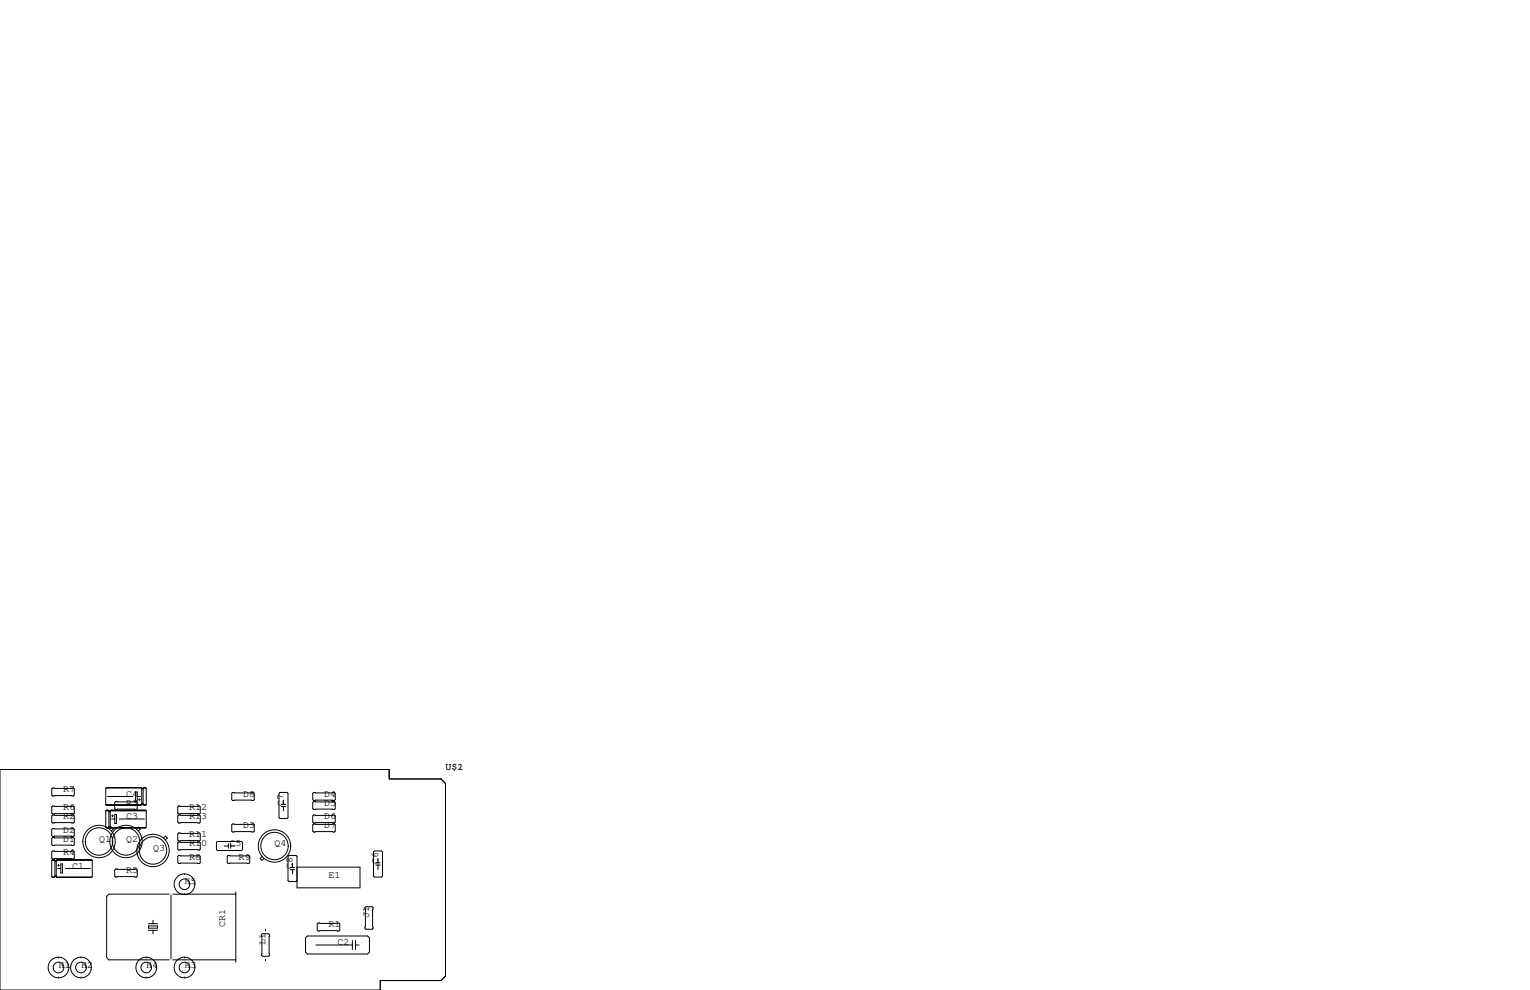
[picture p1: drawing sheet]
<svg xmlns="http://www.w3.org/2000/svg" width="432mm" height="279mm" viewBox="0 0 432 279" stroke-linecap="round" stroke-linejoin="round" font-family="sans-serif">
<g fill="none" stroke="#000" stroke-width=".28">
<path d="M0 217.2h109.9v2.6h14.6l1.2 1.3v54.4l-1.2 1.2h-17.2v2.7h-107.3zM14.9 227.5h5.8l.3 .2v1.8l-.3 .2h-5.8l-.3-.2v-1.8zM14.9 222.4h5.8l.3 .2v1.8l-.3 .3h-5.8l-.3-.3v-1.8zM14.9 230h5.8l.3 .3v1.7l-.3 .3h-5.8l-.3-.3v-1.7zM14.9 233.8h5.8l.3 .3v1.7l-.3 .3h-5.8l-.3-.3v-1.7zM14.9 236.3h5.8l.3 .3v1.8l-.3 .2h-5.8l-.3-.2v-1.8zM29.8 228.9l.3-.3h.4l.2 .3v4.5M29.8 228.9v4.5l.3 .3M29.8 228.9h11.5M29.8 227.1h11.5M30 222.4h9.9M30 233.6h.6"/>
<path d="M30.1 228.7h.4M30.1 227.2h9.7M30.4 224.8h7.1M30.5 233.6l-.4 .1M30.7 229.1h.4M30.7 233.4l-.2 .3h-.4M30.7 233.4h.4M30.7 233.3h.4M30.9 229h.1M30.9 234l.5-.6 .6 .6-.6 .5M31.1 233.4l.3 .3M31.2 233.6h9.9"/>
<path d="M31.4 228.7h9.6M31.5 231.1h.9M31.5 230.3h.5M31.8 230v.5M32.4 229.9h.5v2.5h-.5zM32.6 226.2h5.9l.2 .2v1.8l-.2 .3h-5.9l-.2-.3v-1.8zM33.7 231.1h7.1M38.2 223.5h.5v2.6h-.5zM38.5 234l.6-.6 .5 .6-.5 .5M38.7 224.8h.9M39.1 225.7h.5M39.4 225.4v.5"/>
<path d="M39.8 222.2h-9.7l-.3 .3v4.6M39.8 222.2l.2 .3M39.8 222.2l-9.7 .1M40 222.5h.4M40 222.5v4.6l-.2 .2h-9.7l-.3-.2M40 226.8h.4M40 222.6h.4M40.1 226.9h.2M40.4 222.5v4.6l.2 .2h.4l.3-.2M40.5 222.4h.6M40.6 227.2h.4M41 222.2h-.4l-.2 .3"/>
<path d="M41 222.2l.3 .3v4.6M41 233.6l-9.6 .1M41 222.2l-.4 .1M41.3 228.9l-.3-.3h-9.6l-.3 .3v4.5M41.3 228.9v4.5l-.3 .3h-9.6M46.2 236.5l.5-.5 .5 .5-.5 .5M50.4 227.5h5.9l.2 .2v1.8l-.2 .2h-5.9l-.2-.2v-1.8zM50.4 230h5.9l.2 .3v1.7l-.2 .3h-5.9l-.2-.3v-1.7zM50.4 237.6h5.9l.2 .3v1.7l-.2 .3h-5.9l-.2-.3v-1.7zM50.4 235.1h5.9l.2 .2v1.8l-.2 .3h-5.9l-.2-.3v-1.8zM61.1 237.7l.2-.2h6.9l.3 .2v2.1l-.3 .2h-6.9l-.2-.2zM63.2 238.8h1.3"/>
<path d="M64.5 238.1v1.3M65.1 238.8h1.2M65.1 238.1v1.3M65.7 223.6h5.8l.3 .3v1.8l-.3 .2h-5.8l-.3-.2v-1.8zM65.7 232.5h5.8l.3 .3v1.8l-.3 .2h-5.8l-.3-.2v-1.8zM79 223.6h2l.3 .3v6.9l-.3 .2h-2l-.3-.2v-6.9zM79.4 227.6h1.2M79.4 227h1.2M80 225.8v1.2M80 227.6v1.3M88.5 226.2h5.9l.2 .2v1.8l-.2 .3h-5.9l-.2-.3v-1.8zM88.5 230h5.9l.2 .3v1.7l-.2 .3h-5.9l-.2-.3v-1.7z"/>
<path d="M88.5 223.6h5.9l.2 .3v1.8l-.2 .2h-5.9l-.2-.2v-1.8zM88.5 232.5h5.9l.2 .3v1.8l-.2 .2h-5.9l-.2-.2v-1.8zM14.6 242.8l.1 4.7M14.6 242.8l.3-.2h.3l.3 .2v4.6M14.6 242.8h11.4M14.7 247.5h.7M14.7 247.5l.2 .1M14.9 240.2h5.8l.3 .2v1.8l-.3 .2h-5.8l-.3-.2v-1.8zM14.9 242.7h.3M15.2 247.6h-.3M15.5 247.3h.4M15.5 243.1h.4"/>
<path d="M15.5 247.4l-.3 .2h-.3M15.6 243h.1M15.9 247.4l.1 .1M16 247.5h9.9M16 247.5l.1 .1M16.1 242.7h9.7M16.3 245.1h.8M16.3 244.2h.5M16.5 244v.5M17.1 243.8h.6v2.6h-.6zM18.4 245.1h7.1M25.8 247.6h-9.7"/>
<path d="M26 242.8l-.2-.2h-9.7l-.2 .2v4.6M26 242.8v4.6l-.2 .2h-9.7M32.6 245.2h5.9l.2 .3v1.8l-.2 .2h-5.9l-.2-.2v-1.8zM43.2 259.7v1M47.8 252.3h-17.1l-.6 .7v17.3l.6 .6h17.1M48.3 252.6v18M48.8 252.3h17.7M50.4 241.4h5.9l.2 .3v1.8l-.2 .2h-5.9l-.2-.2v-1.8zM52.1 246.6v.3M52.1 252.2v.3M64.4 241.4h5.8l.3 .3v1.8l-.3 .2h-5.8l-.3-.2v-1.8zM66.5 251.7v19.8"/>
<path d="M74 241.8l-.6 .5 .6 .5 .5-.5M81.9 244.8h1.3M81.9 245.4h1.3M82.6 243.6v1.2M82.6 245.4v1.2M83.8 244.7h17.8v5.9h-17.8v-8.9l-.2-.3h-2.1l-.2 .3v6.8l.2 .3h2.1l.2-.3M103 256.2l.3-.3h1.7l.3 .3v5.8l-.3 .3h-1.7l-.3-.3zM105.7 240.2h2l.3 .2v6.9l-.3 .2h-2l-.3-.2v-6.9zM106 244.1h1.3M106 243.5h1.3M106.7 242.3v1.2M106.7 244.1v1.3"/>
<path d="M16.5 270.1v.3M16.5 275.7v.3M22.9 270.1v.3M22.9 275.7v.3M41.3 270.1v.3M41.3 275.7v.3M41.9 261.3h2.6v.7h-2.6zM41.9 260.7h2.6M41.9 262.6h2.6M43.2 262.6v.9M48.8 270.9h17.7M52.1 270.1v.3"/>
<path d="M52.1 275.7v.3M73.8 263.8l.2-.3h1.8l.3 .3v5.8l-.3 .3h-1.8l-.2-.3zM74.9 262.3v.3M74.9 270.8v.3M86.2 264.7l.5-.5h17.1l.5 .5v4l-.5 .5h-17.1l-.5-.5zM89.2 266.7h10.2M89.5 260.7l.3-.2h5.8l.3 .2v1.8l-.3 .3h-5.8l-.3-.3zM99.4 265.4v2.6M100.3 265.4v2.6M100.3 266.7h1"/>
<circle cx="27.9" cy="237.5" r="4.6"/>
<circle cx="27.9" cy="237.5" r="3.9"/>
<circle cx="35.6" cy="237.5" r="4.6"/>
<circle cx="35.6" cy="237.5" r="3.9"/>
<circle cx="77.5" cy="238.8" r="3.9"/>
<circle cx="77.5" cy="238.8" r="4.6"/>
<circle cx="43.2" cy="240" r="3.9"/>
<circle cx="43.2" cy="240" r="4.6"/>
<circle cx="52.1" cy="249.6" r="2.92"/>
<circle cx="52.1" cy="249.6" r="1.5"/>
<circle cx="16.5" cy="273" r="2.92"/>
<circle cx="16.5" cy="273" r="1.5"/>
<circle cx="22.9" cy="273" r="2.92"/>
<circle cx="22.9" cy="273" r="1.5"/>
<circle cx="41.3" cy="273" r="2.92"/>
<circle cx="41.3" cy="273" r="1.5"/>
<circle cx="52.1" cy="273" r="2.92"/>
<circle cx="52.1" cy="273" r="1.5"/>
</g>
<g font-size="2.8">
<text x="125.7" y="217.2">U$1</text>
<text x="129.1" y="217.2">2</text>
<text x="17.8" y="223.5">R7</text>
<text x="35.6" y="227.3">R3</text>
<text x="35.6" y="224.8">C4</text>
<text x="68.6" y="224.8">D8</text>
<text x="80" y="227.3" transform="rotate(-90 80 227.3)">C7</text>
<text x="91.4" y="227.3">D5</text>
<text x="91.4" y="224.8">D4</text>
<text x="17.8" y="228.6">R6</text>
<text x="17.8" y="231.1">R2</text>
<text x="35.6" y="231.1">C3</text>
<text x="53.3" y="231.1">R13</text>
<text x="53.3" y="228.6">R12</text>
<text x="68.6" y="233.7">D3</text>
<text x="91.4" y="231.1">D6</text>
<text x="91.4" y="233.7">D7</text>
<text x="17.8" y="237.5">D1</text>
<text x="17.8" y="234.9">D2</text>
<text x="27.9" y="237.5">Q1</text>
<text x="35.6" y="237.5">Q2</text>
<text x="53.3" y="238.8">R10</text>
<text x="53.3" y="236.2">R11</text>
<text x="64.8" y="238.8">C5</text>
<text x="77.5" y="238.8">Q4</text>
<text x="17.8" y="241.3">R4</text>
<text x="20.3" y="245.1">C1</text>
<text x="43.2" y="240">Q3</text>
<text x="53.3" y="242.6">R8</text>
<text x="67.3" y="242.6">R9</text>
<text x="82.5" y="245.1" transform="rotate(-90 82.5 245.1)">C8</text>
<text x="106.7" y="243.8" transform="rotate(-90 106.7 243.8)">C6</text>
<text x="35.6" y="246.4">R5</text>
<text x="52.1" y="249.6">H5</text>
<text x="92.7" y="247.6">E1</text>
<text x="63.5" y="261.6" transform="rotate(-90 63.5 261.6)">CR1</text>
<text x="92.7" y="261.6">R1</text>
<text x="104.1" y="259.1" transform="rotate(-90 104.1 259.1)">J1</text>
<text x="74.9" y="266.7" transform="rotate(-90 74.9 266.7)">L1</text>
<text x="95.2" y="266.7">C2</text>
<text x="16.5" y="273">H1</text>
<text x="22.9" y="273">H2</text>
<text x="41.3" y="273">H4</text>
<text x="52.1" y="273">H3</text>
</g>
</svg>
